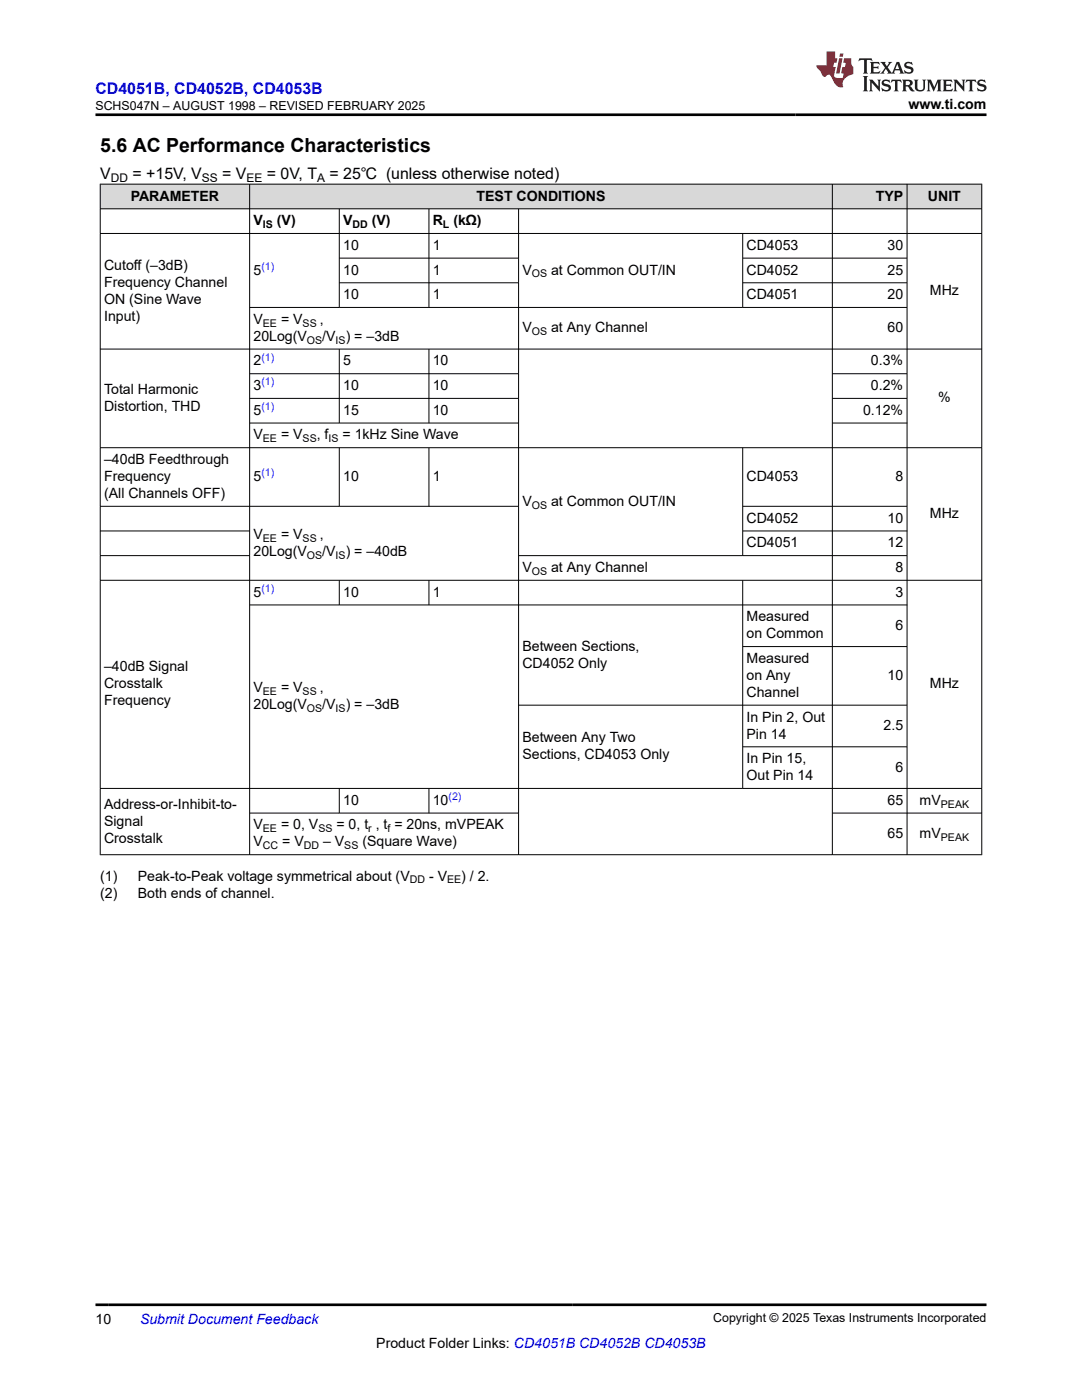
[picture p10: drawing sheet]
<svg xmlns="http://www.w3.org/2000/svg" width="216mm" height="279mm" viewBox="0 0 216 279" stroke-linecap="round" stroke-linejoin="round" font-family="sans-serif">
<g fill="#d8d8d8">
<path d="M20 36.8h175.9v4.9h-175.9z" fill-rule="evenodd"/>
<path d="M20.1 36.8h29.7v4.8h-29.7z" fill-rule="evenodd"/>
<path d="M49.9 36.8h116.1v4.8h-116.1z" fill-rule="evenodd"/>
<path d="M166.1 36.8h14.8v4.8h-14.8z" fill-rule="evenodd"/>
<path d="M181.1 36.8h14.7v4.8h-14.7z" fill-rule="evenodd"/>
</g>
<g fill="none" stroke="#000" stroke-width=".2">
<path d="M19.9 36.8h176.1M20 36.7v133.9M49.8 36.7v133.9M166.1 36.7v133.9M181 36.7v133.9M195.9 36.7v133.9M19.9 41.7h176.1M19.9 46.6h176.1M67.7 41.7v19.7M67.7 51.5h35.8M67.7 56.4h35.8M85.6 41.7v19.7"/>
<path d="M103.5 41.7v128.9M148.2 51.5h32.9M148.2 46.6v14.8M148.2 56.4h32.9M19.9 69.7h176.1M49.8 74.6h53.7M49.8 79.5h53.7M67.7 69.7v14.8M85.6 69.7v14.8M166.1 74.6h15M166.1 79.5h15M181.1 61.4h-131.3"/>
<path d="M19.9 89.3h176.1M49.8 84.4h53.7M67.7 89.3v11.8M85.6 89.3v11.8M148.2 89.3v21.6M166.1 84.4h15M19.9 101h83.6M19.9 110.9h30M19.9 115.8h176.1M19.9 106h30M67.7 115.8v5M85.6 115.8v5"/>
<path d="M148.2 115.8v41.6M148.2 101h32.9M148.2 106h32.9M181.1 110.9h-77.6M49.8 120.7h131.3M148.2 129h32.9M19.9 157.3h176.1M67.7 157.3v5M85.6 157.3v5M148.2 149h32.9M181.1 140.7h-77.6M19.9 170.6h176.1"/>
<path d="M49.8 162.3h53.7M166.1 162.3h29.9"/>
</g>
<path d="M171.5 11.6l-.2 .6 .5-.2h.6v.1v2.2l-.2 .4h1l-.2-.4v-2.2v-.1h.5l.6 .2-.2-.6zM173.6 12.4l.2 .3v1.6l-.2 .4h1.9l.1-.6a1.08 1.08 0 0 1-1.3 .2v-.7h.6l.4 .2v-.7l-.4 .2h-.6v-.5l.2-.2a1 1 0 0 1 1 .3l-.1-.5zM175.7 12.4l.9 1.1-1 1.2h.9l-.2-.2 .5-.8 .4 .8-.2 .2h1.6l-.2-.2 .2-.5h.9l.1 .5-.1 .2h.9l-.2-.4-.8-1.9h-.5l-.9 2.1-.9-1.1 .9-1h-.8l.2 .2-.4 .6-.4-.6 .2-.2zM179 12.8l.4 1h-.7zM180.7 12.5a.65 .65 0 0 0-.2 .7 .65 .65 0 0 0 .6 .5l.6 .1 .1 .3a.79 .79 0 0 1-.7 .4 .79 .79 0 0 1-.7-.5l.1 .7 .2-.1a.93 .93 0 0 0 1.1 0 .93 .93 0 0 0 .4-.9 1.46 1.46 0 0 0-1.2-.6l-.1-.3a1.09 1.09 0 0 1 1.2 .2l-.2-.6-.1 .1-.5-.2zM172.2 15.2l.2 .4v2.2l-.2 .4h1l-.2-.4v-2.2l.2-.4zM173.4 15.9l.2 .4v1.5l-.2 .4h.8l-.3-.4 .1-1.3 1.6 1.8v-2l.2-.4h-.7l.1 .2 .1 1.1-1.2-1.3zM176.2 16a.65 .65 0 0 0-.2 .8 .65 .65 0 0 0 .6 .4l.6 .2 .1 .2a.79 .79 0 0 1-.7 .4 .79 .79 0 0 1-.7-.5l.1 .7 .2-.1a.93 .93 0 0 0 1.1 .1 .93 .93 0 0 0 .4-1 1.46 1.46 0 0 0-1.2-.5l-.1-.4a1.09 1.09 0 0 1 1.2 .2l-.1-.6-.2 .1-.5-.1zM177.9 15.9l-.1 .6a.63 .63 0 0 1 .8-.3v1.6l-.3 .4h1l-.2-.4v-1.6a.66 .66 0 0 1 .8 .3l-.1-.6zM180 15.9l.2 .4v1.5l-.2 .4h1l-.2-.2-.1-.7h.5l.1 .2a.79 .79 0 0 0 1.2 .6l-1-.9a.61 .61 0 0 0 .6-.6 .61 .61 0 0 0-.5-.7zM180.8 16.2h.1a.47 .47 0 0 1 .5 .1 .47 .47 0 0 1 .1 .5l-.1 .1-.7 .1zM182.3 15.9l.2 .2a2.27 2.27 0 0 0 .4 2 1.04 1.04 0 0 0 1.7-.7v-1.3l.2-.2h-.8l.2 .4v1.1a.6 .6 0 0 1-.6 .6 .6 .6 0 0 1-.6-.6v-1.1l.3-.4zM184.9 15.9l.2 .4v1.5l-.2 .4h.8l-.3-.4v-1.4l.9 1.9 .9-1.9v1.4l-.3 .4h1l-.2-.4v-1.5l.2-.4h-.8l-.7 1.5-.6-1.5zM188.1 15.9l.2 .4v1.5l-.2 .4h1.9l.1-.6a1.09 1.09 0 0 1-1.3 .2v-.7h.6l.4 .2v-.6l-.4 .2h-.6v-.6l.2-.1a1.01 1.01 0 0 1 1 .3l-.1-.6zM190.2 15.9l.3 .4v1.5l-.3 .4h.8l-.2-.4v-1.3l1.6 1.8v-2l.2-.4h-.7l.2 .2v1.1l-1.2-1.3zM192.8 15.9l-.1 .6a.63 .63 0 0 1 .8-.3v1.6l-.3 .4h1l-.2-.4v-1.6a.66 .66 0 0 1 .8 .3l-.1-.6zM195.2 16a.65 .65 0 0 0-.2 .8 .65 .65 0 0 0 .6 .4l.6 .2 .2 .2a.79 .79 0 0 1-.7 .4 .79 .79 0 0 1-.7-.5l.1 .7 .2-.1a.93 .93 0 0 0 1 .1 .93 .93 0 0 0 .5-1 1.46 1.46 0 0 0-1.3-.5v-.4a1.09 1.09 0 0 1 1.2 .2l-.2-.6-.2 .1-.5-.1z" fill="#231f20"/>
<path d="M164.9 10.3v2.7h-2l.1 .4 .8 1a.95 .95 0 0 0 1 .9 .59 .59 0 0 1 .5-.4 .59 .59 0 0 1 .5 .3l.4 .8a1.59 1.59 0 0 0 2.1 1.4 1.61 1.61 0 0 1 1-2.3l1-.3-.1-1.5a1.59 1.59 0 0 1-.3-1.7h-1.5l-.2 .9h.6l-.2 .9h-.5l-.2 .9v.3l.4 .1-.1 .9h-.7a.73 .73 0 0 1-1-.7l.3-1.5h-.5l.1-.9h.5l.2-.9h-.5v-1.3zM167.4 11.6l-.6 3.1h.7l.6-3.1zM167.6 10.7l-.1 .6h.7l.1-.6z" fill="#ed1c24"/>
<path d="M19 22.9h177.8M19 260.4h177.8" fill="none" stroke="#000" stroke-width=".53"/>
<text font-size="3.9" x="20" y="30.3">5.6 AC Performance Characteristics</text>
<text font-size="3.2" fill="#00f" x="19" y="18.7">CD4051B, CD4052B, CD4053B</text>
<g font-size="3.2">
<text x="20" y="35.7">V</text>
<text x="26.4" y="35.7">= +15V, V</text>
<text x="44.3" y="35.7">= V</text>
<text x="53.2" y="35.7">= 0V, T</text>
<text x="65.7" y="35.7">= 25℃ (unless otherwise noted)</text>
</g>
<g font-size="2.8">
<text x="181.3" y="21.8">www.ti.com</text>
<text x="26.1" y="40">PARAMETER</text>
<text x="95.1" y="40">TEST CONDITIONS</text>
<text x="174.7" y="40">TYP</text>
<text x="185.2" y="40">UNIT</text>
<text x="50.6" y="44.9">V</text>
<text x="55.2" y="44.9">(V)</text>
<text x="68.5" y="44.9">V</text>
<text x="74.2" y="44.9">(V)</text>
<text x="86.4" y="44.9">R</text>
<text x="90.5" y="44.9">(kΩ)</text>
<text x="20.8" y="53.9">Cutoff (–3dB)</text>
<text x="68.5" y="49.9">10</text>
<text x="86.4" y="49.9">1</text>
<text x="149" y="49.9">CD4053</text>
<text x="177.1" y="49.9">30</text>
<text x="20.8" y="57.2">Frequency Channel</text>
<text x="50.6" y="54.8">5</text>
<text x="68.5" y="54.8">10</text>
<text x="68.5" y="59.7">10</text>
<text x="86.4" y="54.8">1</text>
<text x="86.4" y="59.7">1</text>
<text x="104.2" y="54.8">V</text>
<text x="110" y="54.8">at Common OUT/IN</text>
<text x="149" y="54.8">CD4052</text>
<text x="149" y="59.7">CD4051</text>
<text x="177.1" y="54.8">25</text>
<text x="177.1" y="59.7">20</text>
<text x="185.5" y="58.9">MHz</text>
<text x="20.8" y="60.6">ON (Sine Wave</text>
<text x="20.8" y="64">Input)</text>
<text x="50.6" y="64.6">V</text>
<text x="56.1" y="64.6">= V</text>
<text x="63.8" y="64.6">,</text>
<text x="50.6" y="68">20Log(V</text>
<text x="64.3" y="68">/V</text>
<text x="69" y="68">) = –3dB</text>
<text x="104.2" y="66.3">V</text>
<text x="110" y="66.3">at Any Channel</text>
<text x="177.1" y="66.3">60</text>
<text x="50.6" y="72.9">2</text>
<text x="50.6" y="77.9">3</text>
<text x="68.5" y="72.9">5</text>
<text x="68.5" y="77.9">10</text>
<text x="86.4" y="72.9">10</text>
<text x="86.4" y="77.9">10</text>
<text x="173.8" y="72.9">0.3%</text>
<text x="173.8" y="77.9">0.2%</text>
<text x="20.8" y="78.6">Total Harmonic</text>
<text x="20.8" y="82">Distortion, THD</text>
<text x="50.6" y="82.8">5</text>
<text x="68.5" y="82.8">15</text>
<text x="86.4" y="82.8">10</text>
<text x="172.2" y="82.8">0.12%</text>
<text x="187.2" y="80.3">%</text>
<text x="50.6" y="87.7">V</text>
<text x="56.1" y="87.7">= V</text>
<text x="63.2" y="87.7">, f</text>
<text x="68.3" y="87.7">= 1kHz Sine Wave</text>
<text x="20.8" y="92.6">–40dB Feedthrough</text>
<text x="20.8" y="96">Frequency</text>
<text x="20.8" y="99.4">(All Channels OFF)</text>
<text x="50.6" y="96">5</text>
<text x="68.5" y="96">10</text>
<text x="86.4" y="96">1</text>
<text x="104.2" y="100.9">V</text>
<text x="110" y="100.9">at Common OUT/IN</text>
<text x="149" y="96">CD4053</text>
<text x="178.7" y="96">8</text>
<text x="50.6" y="107.5">V</text>
<text x="56.1" y="107.5">= V</text>
<text x="63.8" y="107.5">,</text>
<text x="149" y="104.3">CD4052</text>
<text x="177.1" y="104.3">10</text>
<text x="185.5" y="103.4">MHz</text>
<text x="50.6" y="110.9">20Log(V</text>
<text x="64.3" y="110.9">/V</text>
<text x="69" y="110.9">) = –40dB</text>
<text x="149" y="109.2">CD4051</text>
<text x="177.1" y="109.2">12</text>
<text x="50.6" y="119.1">5</text>
<text x="68.5" y="119.1">10</text>
<text x="86.4" y="119.1">1</text>
<text x="104.2" y="114.2">V</text>
<text x="110" y="114.2">at Any Channel</text>
<text x="178.7" y="114.2">8</text>
<text x="178.7" y="119.1">3</text>
<text x="149" y="124">Measured</text>
<text x="178.7" y="125.7">6</text>
<text x="104.2" y="129.9">Between Sections,</text>
<text x="149" y="127.4">on Common</text>
<text x="20.8" y="134">–40dB Signal</text>
<text x="20.8" y="137.4">Crosstalk</text>
<text x="104.2" y="133.2">CD4052 Only</text>
<text x="149" y="132.3">Measured</text>
<text x="149" y="135.7">on Any</text>
<text x="177.1" y="135.7">10</text>
<text x="185.5" y="137.4">MHz</text>
<text x="20.8" y="140.8">Frequency</text>
<text x="50.6" y="141.5">20Log(V</text>
<text x="50.6" y="138.2">V</text>
<text x="56.1" y="138.2">= V</text>
<text x="63.8" y="138.2">,</text>
<text x="64.3" y="141.5">/V</text>
<text x="69" y="141.5">) = –3dB</text>
<text x="149" y="139.1">Channel</text>
<text x="104.2" y="148.2">Between Any Two</text>
<text x="149" y="144">In Pin 2, Out</text>
<text x="149" y="147.4">Pin 14</text>
<text x="176.3" y="145.7">2.5</text>
<text x="104.2" y="151.5">Sections, CD4053 Only</text>
<text x="149" y="152.3">In Pin 15,</text>
<text x="149" y="155.7">Out Pin 14</text>
<text x="178.7" y="154">6</text>
<text x="20.8" y="161.4">Address-or-Inhibit-to-</text>
<text x="68.5" y="160.6">10</text>
<text x="86.4" y="160.6">10</text>
<text x="177.1" y="160.6">65</text>
<text x="183.5" y="160.6">mV</text>
<text x="20.8" y="164.8">Signal</text>
<text x="50.6" y="165.5">V</text>
<text x="56.1" y="165.5">= 0, V</text>
<text x="67.1" y="165.5">= 0, t , t = 20ns, mVPEAK</text>
<text x="177.1" y="167.2">65</text>
<text x="183.5" y="167.2">mV</text>
<text x="20.8" y="168.2">Crosstalk</text>
<text x="50.6" y="168.9">V</text>
<text x="56.3" y="168.9">= V</text>
<text x="64.5" y="168.9">– V</text>
<text x="72.3" y="168.9">(Square Wave)</text>
<text x="20" y="175.7">(1)</text>
<text x="20" y="179.1">(2)</text>
<text x="27.5" y="175.7">Peak-to-Peak voltage symmetrical about (V</text>
<text x="27.5" y="179.1">Both ends of channel.</text>
<text x="85.6" y="175.7">- V</text>
<text x="92" y="175.7">) / 2.</text>
<text x="19" y="264.2">10</text>
<text x="75.1" y="269">Product Folder Links: CD4051B CD4052B CD4053B</text>
</g>
<text font-size="2.8" fill="#00f" x="27.9" y="264.2">Submit Document Feedback</text>
<g font-size="2.5">
<text x="19" y="21.9">SCHS047N – AUGUST 1998 – REVISED FEBRUARY 2025</text>
<text x="142.3" y="263.9">Copyright © 2025 Texas Instruments Incorporated</text>
</g>
<g font-size="2.4">
<text x="22.1" y="36.3">DD</text>
<text x="40.3" y="36.3">SS</text>
<text x="49.2" y="36.3">EE</text>
<text x="63.3" y="36.3">A</text>
</g>
<g font-size="2.1">
<text x="52.5" y="45.5">IS</text>
<text x="70.4" y="45.5">DD</text>
<text x="88.4" y="45.5">L</text>
<text x="106.1" y="55.4">OS</text>
<text x="52.5" y="65.2">EE</text>
<text x="60.4" y="65.2">SS</text>
<text x="61.3" y="68.6">OS</text>
<text x="67" y="68.6">IS</text>
<text x="106.1" y="66.9">OS</text>
<text x="52.5" y="88.3">EE</text>
<text x="60.4" y="88.3">SS</text>
<text x="65.6" y="88.3">IS</text>
<text x="106.1" y="101.5">OS</text>
<text x="52.5" y="108.1">EE</text>
<text x="60.4" y="108.1">SS</text>
<text x="61.3" y="111.5">OS</text>
<text x="67" y="111.5">IS</text>
<text x="106.1" y="114.7">OS</text>
<text x="52.5" y="138.7">EE</text>
<text x="60.4" y="138.7">SS</text>
<text x="61.3" y="142.1">OS</text>
<text x="67" y="142.1">IS</text>
<text x="187.7" y="161.2">PEAK</text>
<text x="52.5" y="166.1">EE</text>
<text x="63.5" y="166.1">SS</text>
<text x="73.5" y="166.1">r</text>
<text x="77.3" y="166.1">f</text>
<text x="187.7" y="167.8">PEAK</text>
<text x="52.5" y="169.5">CC</text>
<text x="60.6" y="169.5">DD</text>
<text x="68.7" y="169.5">SS</text>
<text x="81.8" y="176.3">DD</text>
<text x="89.2" y="176.3">EE</text>
</g>
<g font-size="2.1" fill="#00f">
<text x="52.2" y="53.8">(1)</text>
<text x="52.2" y="72">(1)</text>
<text x="52.2" y="76.9">(1)</text>
<text x="52.2" y="81.8">(1)</text>
<text x="52.2" y="95.1">(1)</text>
<text x="52.2" y="118.1">(1)</text>
<text x="89.5" y="159.7">(2)</text>
</g>
</svg>
